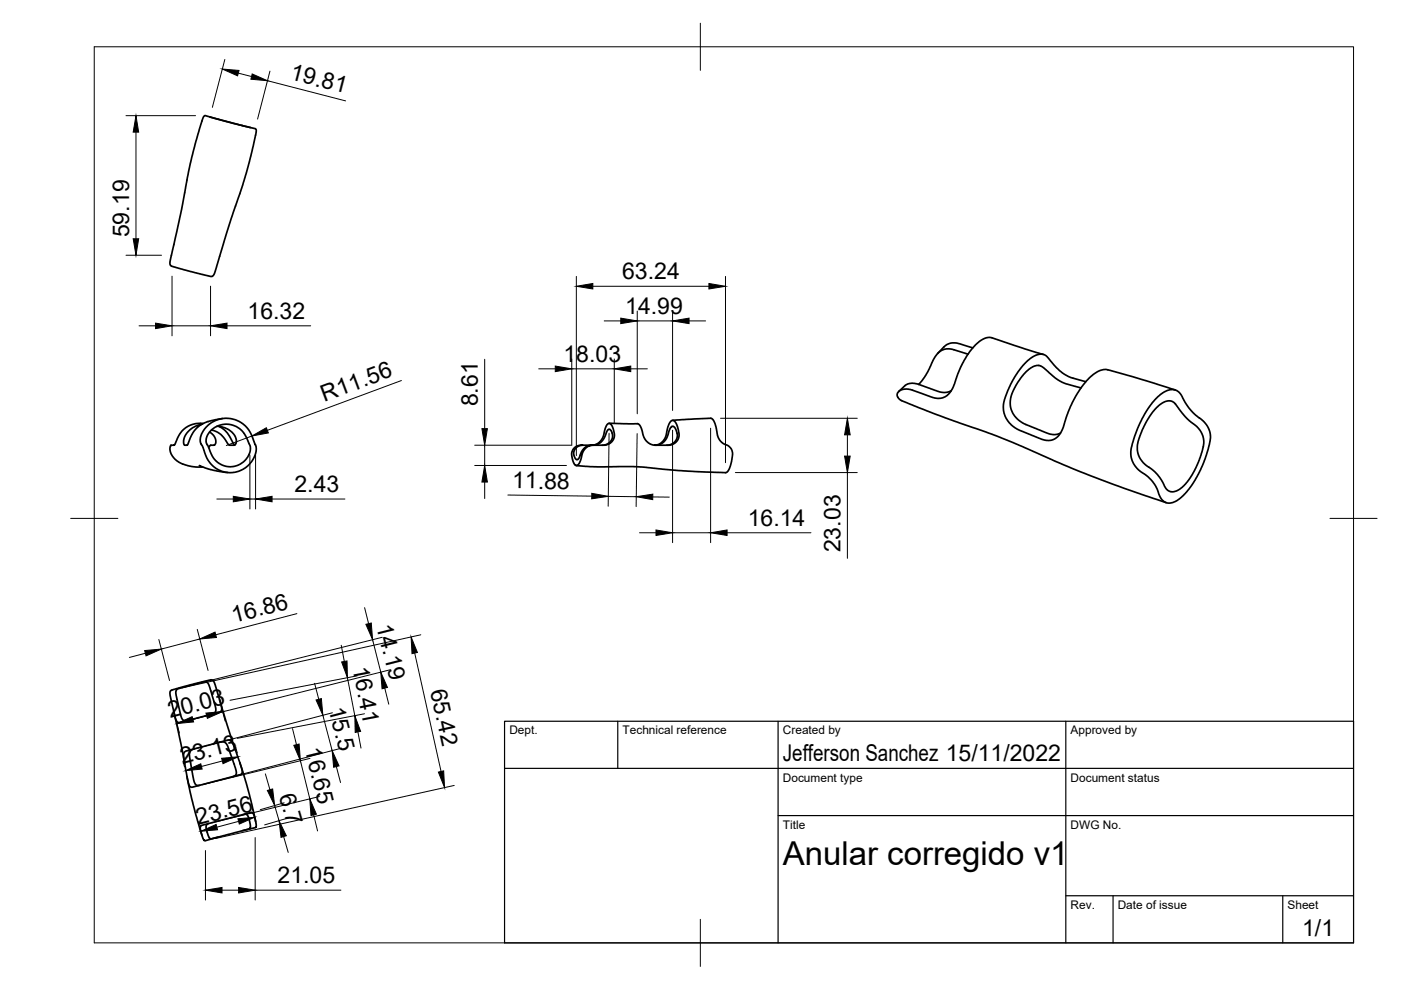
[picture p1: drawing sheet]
<svg xmlns="http://www.w3.org/2000/svg" width="297mm" height="210mm" viewBox="0 0 297 210" stroke-linecap="round" stroke-linejoin="round" font-family="sans-serif">
<!-- layer: Visible -->
<g fill="none" stroke="#000" stroke-width=".36">
<path d="M43.2 24.7l.3-.2 5.8 1.6 4.8 1.2 .2 .3-1.1 5.3-1.7 6.3-2.5 7.1-3.5 11.5-.2 .5-.4 .3-8.4-2.1-.3-.2-.2-.4 2.5-11.6 1.9-9.7 1.6-6.2zM44.5 24.8l8.6 2.3M205.2 75.1l-3.7-1.1h-1.1l-.8 .3-.6 .4-.7 .9-2 3.9-1.5 2M206.2 73.8l-3.2-1-1.3-.1-1.4 .7-1.5 1.5M221.2 75.1l-11-3.5-1.3 .1-1.1 .6-.9 .8-1.6 1.9-1.6 2.8-1.8 4.7-.8 1.1-.6 .5-1.1 .3h-1.2l-4.9-1.7-1-.2h-.7l-.9 .4-.4 .4-.1 .7 .7 .8 2 .9 7.5 2.9 10.8 3.8 18 7.7 8.9 3.4 9.1 3.1M42.3 98.7l2.4 .9 3.5 .6M43.1 89.8l-2.1 .1-1.8 .9-1.1 1.2-1.1 2.3-.7 .1-.3 .6 .2 1 .3 .6 .7 .8 .7 .6 .9 .4 1.7 .5 2.5 .1M43.6 90.7l1.5-1.3 2.2-.7h1.2l1.3 .3 1.7 .8 1.3 1.4 1.5 3.4-.1 1.5-.7 1.6-1.6 1.5-1.8 .9-2.1 .1-1-.3-1.2-.6-1-.8-.7-1-1.6-3.7 .1-1.4zM44.4 91.6l1.1 1 .3 1.2-.3 .6h-.9l-.3 .5M44.6 91.5l1.1-1 1.8-.5 1.7 .1 1.5 .7 1.2 1.3 1.1 2.4v1.1l-.5 1.4-1.3 1.3-1.5 .6h-1.7l-1.5-.6-.9-.8-.5-.7-1.4-2.9 .1-1.3zM46 90.4l1.8 .3 1.5 1 .5 .7 .3 .7v.7l-.3 .5h-1.3l-1.6-2.1-1-.7-1.1-.3M46.5 90.4l.9 .6 .8 .8 1.6 2.6"/>
<path d="M47.2 88.7l-3.3 .7-1.4 .7-1.5 1.6-1.2 2.6-.7 .1-.2-.5 .1-.8 .8-1.5 1.2-1 1.8-.7M121.7 95.1l.8-.6 1-.1-1.1 .3-.7 .9v1.1l.3 .6 .4 .2 .4-.4 .5-1.3 .7-.9 .9-.4 .8-.1-.9 .2-.9 .7-.4 .8-.6 1.9-.3 .6-.3 .1-.3-.1-.3-.4-.5-1.6 .1-.9zM123.5 94.4h1.9M125.5 94.4l1-.3 .9-.6 .4-.8 .8-2.5 .5-.4 .4 .1 .5 1 .3 1.3-.1 .7-.5 .8-.5 .4-.8 .3h-2.7M125.8 94.4l.9-.2 .7-.4 .6-.7 .8-1.9 .4-.2 .4 .3 .2 .6v1.2l-.8 .9-1.3 .4M129.2 89.8l6.1 .1 .7 .9 .6 2.1 1 1.1 1.2 .4h3.1l.6-.2 .8-.4 .6-1.1 .1-.7-.3-1.2-.7-1.5-.5-.2-.5 .5-.5 1.1-.3 1.8-.6 1-.9 .7-.8 .2M139.1 94.4l1-.2 .8-.7 .5-.7 .6-1.9 .3-.4 .5-.1 .3 .3 .4 1.1v1.2l-.3 .5-.6 .5-1.2 .4M142.6 89.1l8.1-.4 .3 .1 .6 1 .5 2.4 .4 1 .7 .7 1.4 .8 .6 .8 .1 .8-.2 1.4-.3 1.2-.5 1.1-.4 .2-4-.1-6-.3-8.6-.8h-8.6l-4.5-.3M194.8 81.5l-1.3-.2-1 .1-.5 .3-1.5 1.3M194.8 81.5l4.8 1.7h1.1l1-.4M229.2 82.2l-3.9-1.1-1.5-.9-2.7-2.4-.6-.3h-.7l-1.3 .5-1 .9-1.6 2.1-1.2 2-.5 1.9 .1 1.5 .5 1.3 1.1 1.3 1.3 .9 5.3 2.1 1.1 .2 1.3-.4M230.2 80.9l-3.2-.9-1.5-.8-1.4-1.1-2.1-2.5-.6-.4-.7-.1-1.2 .3-1 .6-1.5 1.4-1.6 2.1-1.2 2.1-1.1 2.7-.4 1.5 .1 1.3 .3 1.2 1.3 1.8 1.7 1.1 5.4 2.1 .9 .1 1.1-.3 .9-.6 .5-.8 2.1-5.6 1-1.9 1.4-2.2 1.1-1.4 1.4-1.3 1-.6 1.1-.3h.9l5.4 1.5 8.9 2.8"/>
<path d="M245.1 84.5l1.4-1.2 1-.5 1.1-.2 1 .3 .7 .6 1 1.9 1.3 1.7 2.5 2.1 .7 .8 .5 1.1 .3 1.1-.2 2.1-.9 2.9-1 2.5-1.1 2-1.3 1.9-1.3 1.5-1.4 1.1-1.2 .5-.9-.1-.9-.6-.6-1.1-.8-1.8-.5-.9-1.1-1.2-2.4-1.7-.7-1.1-.5-1.4v-1.1l.3-1.5 1.3-3.9 1.7-3.2zM245.2 86.4l.8-.7 1.2-.6 .9-.1 .7 .3 2.5 3.1 2.7 2.4 .7 .9 .4 1.1 .1 1.1-.3 1.7-.8 2.3-.9 2-1.1 1.8-1 1.2-1.2 .9-1 .5-1-.1-.6-.5-1-1.8-.9-1.3-3.2-2.7-.7-1-.3-1v-1.6l.9-2.8 1.5-3.1zM36.2 146.5l4.2-1.3 4.3-1.1 .3 .1 .4 .3 .3 .8 1.2 4.3 .1 1.1-.5 .3-8.7 2.2-.5-.6-.3-1-1-4.3zM36.9 150.9l2.3 11M41.3 158.7l-1 .6-.1 1.1 1 5.4 .4 .6 .7 .1M44.9 151.4l.7-.3 .2-.8-1.6-5.3-.3-.4h-.5l-2.1 .5-3.5 .9-.3 .2-.2 .4 .1 .9 1.1 4.6 .5 .7h.8M46.5 157.4l.8-.1 .4 .1 .7 1 1.7 5.2-.1 .7-.6 .3M46.6 148.4l3.3 10.7M49.9 159.1l.9 2.6M49.9 159.1l-.8-1.9-.3-.3h-.4l-9.1 2.4-.3 .4-.1 .9 1.1 5.7 .3 .5 .5 .1 10.2-2.7 .3-.2 .1-.4-.6-1.9M39.6 164.6l1 4.7 2.2 7.8M50.8 161.7l2.1 6.9 1.3 5.5"/>
<path d="M51.8 172.6l.6 .1 .3 .7 .4 1.8-.2 .6-8.3 2.1-.4-.7-.5-1.7 .1-.6 .4-.3M54.2 174.1l.1 .8-.1 .5-2.8 .7M54.2 174.1l-.4-1.4-.2-.4-.3-.1-10.3 2.7-.5 .3-.1 .3 .2 1 .5 1.4 .3 .3 2.8-.7"/>
</g>
<!-- layer: BORDER -->
<path d="M20 9.9h267v190h-267zM148.5 4.9v10M15 109.9h10M282 109.9h10M148.5 194.9v10" fill="none" stroke="#000" stroke-width=".21"/>
<!-- layer: TITLEBLOCK -->
<path d="M107 152.9h180v47h-180zM131 152.9v10M165 152.9v47M226 152.9v47M107 162.9h180M165 172.9h122M226 189.9h61M236 189.9v10M272 189.9v10" fill="none" stroke="#000" stroke-width=".25"/>
<!-- layer: FD_Dimensions -->
<g fill="none" stroke="#000" stroke-width=".21">
<path d="M47.7 12.6l-2.7 10.2M50.5 15.5l2.8 .7M56.7 17.1l16.6 4.3M57.2 15.1l-2.6 10.1M26.7 24.5h14.8M28.8 28v22.6M26.7 54.1h7.5M36.5 58.6v12.6M122.2 58.6v38M153.8 58.6v39.5M29.5 69.1h3.5M36.5 69.1h8.1"/>
<path d="M44.6 60.7v10.5M48.1 69.1h17.8M102.8 76.2v14.7M114.2 78.2h3.5M121.2 76.1v18.4M121.2 78.2h9M125.7 60.7h24.6M128.1 68h3.5M130.2 76.1v13.7M133.7 78.2h3.5M135.1 65.9v21.8M135.1 68h7.5"/>
<path d="M142.6 65.9v21.1M146.1 68h3.5M53 96.5v11.4M53.4 92.4l-5.4 2.1M54.2 96.5v11.4M85.1 80.7l-28.4 10.5M100.6 98.7h19.5M100.6 94.4h20.5M102.8 94.4v4.3M129.1 91.9l-.2 15.4M135.1 91.9l-.2 15.5M142.6 91.2v23.9"/>
<path d="M150.7 90.8v24.3M152.8 88.7h29M179.7 92.2v4.5M46 105.8h3.5M53 105.8h1.2M57.7 105.8h15.4M102.8 102.2v3.5M107.7 105l17.8 .2M129 105.2l5.9 .1M135.6 113h3.5M138.4 105.4h3.5M142.6 113h8.1"/>
<path d="M154.2 113h17.7M155.9 100.2h25.9M179.7 100.2v18.2M30.8 138.5l-3.4 .9M33.7 135.6l2.2 8.7M41.8 133.4l2.3 8.7M42.4 135.5l-8.2 2.1M62.9 130.1l-17.2 4.5M72.3 136.8l.7 3.4M77.3 128.8l.8 3.4M79 135.6l1.7 6.9M81 135.1l-42.5 10.7"/>
<path d="M87.9 138.5l5.6 25.1M89.2 134.6l-50.7 11.3M37.4 153l.6 2.4M43.8 151.8l-2.9 .7M47.1 150.4l.6 2.5M50 158.4l.3 1.3M62 154.5l.9 3.4M66.7 144.9l.9 3.4M68.5 151.7l1.9 7.4M70.5 151.1l-28.9 7.6M72.5 158.6l-29.6 7.8 22.8-5.6M73.7 143.7l1.5 8"/>
<path d="M75.7 143.3l-26.9 5.2M75.9 155.2l.6 3.4M77.3 151.3l-27 5.2M81.6 145.9l.8 3.4M82.8 142l-42.6 10.7M38.8 161.4l.3 1.2M42.1 174.2l.1 .6M47.1 161.3l-4.4 1.2M50.6 174.2l-4.6 1.2M53.4 171.3l.2 .5M54.1 177.6v13.2M56.3 164.1l.9 3.3"/>
<path d="M58.2 170.8l1 3.2M60.1 177.4l1 3.3M60.2 170.2l-5 1.5M61.2 173.4l-5.1 1.5M63.7 161.3l2 8.1M66.5 172.8l.8 3.4M67.7 168.9l-22.8 5.6M71.3 162.5l.9 3.4M96.3 166.5l-50.7 11.3M43.6 180.3v10.5M47.1 188.7h3.5M54.1 188.7h18.2"/>
</g>
<g fill="#000" stroke="#000" stroke-width=".21">
<path d="M47.1 14.6l3.6 .3-.3 1.2zM53.5 15.7l3.2 1.4-3.5-.3zM28.8 24.5l.6 3.5h-1.2zM28.2 50.6h1.2l-.6 3.5zM33 68.5l3.5 .6-3.5 .6zM44.6 69.1l3.5-.6v1.2zM117.7 77.6l3.5 .6-3.5 .6zM122.2 60.7l3.5-.6v1.2zM131.6 67.5l3.5 .5-3.5 .6zM130.2 78.2l3.5-.6v1.2zM142.6 68l3.5-.5v1.1zM150.3 60.1l3.5 .6-3.5 .6z"/>
<path d="M53.4 92.4l3.1-1.7 .4 1.1zM102.2 90.9h1.1l-.5 3.5zM179.7 88.7l.6 3.5h-1.2zM179.1 96.7h1.2l-.6 3.5zM49.5 105.2l3.5 .6-3.5 .6zM54.2 105.8l3.5-.6v1.2zM102.8 98.7l.5 3.5h-1.1zM125.5 104.6l3.5 .6-3.5 .6zM134.9 105.3l3.5-.5v1.1zM139.1 112.4l3.5 .6-3.5 .5zM150.7 113l3.5-.6v1.1zM30.7 137.9l3.5-.3-3.2 1.5z"/>
<path d="M42.4 135.5l3.2-1.5 .3 1.2zM77.6 132.4l1.1-.3 .3 3.5zM87.2 135.1l1.3 3.2-1.1 .3zM37.5 153.4l3.2-1.5 .3 1.2zM43.7 151.2l3.5-.3-3.2 1.4zM62.3 158l1.1-.3 .3 3.6zM67 148.4l1.1-.3 .4 3.6zM72.4 140.3l1.2-.2 .1 3.6zM75.2 151.7l1.3 3.4-1.2 .2zM80.7 142.5l1.4 3.2-1.1 .3zM39.3 163.4l3.3-1.5 .3 1.2zM42.6 176.2l3.2-1.4 .3 1.1z"/>
<path d="M47 160.8l3.5-.3-3.2 1.4zM50.4 173.6l3.6-.3-3.3 1.4zM56.7 167.6l1.1-.3 .4 3.5zM59.2 174l1.5 3.2-1.1 .3zM65.7 169.4l1.4 3.2-1.2 .3zM70.4 159.1l1.5 3.3-1.2 .3zM92.9 163.7l1.2-.3 .2 3.6zM43.6 188.7l3.5-.5v1.1zM50.6 188.2l3.5 .5-3.5 .6z"/>
</g>
<text font-size="7" x="166" y="183.4">Anular corregido v1</text>
<g font-size="4.9">
<text x="61.3" y="16.8" transform="rotate(14 61.3 16.8)">19.81</text>
<text x="27.4" y="50.3" transform="rotate(-90 27.4 50.3)">59.19</text>
<text x="131.9" y="59.2">63.24</text>
<text x="52.5" y="67.6">16.32</text>
<text x="132.6" y="66.6">14.99</text>
<text x="119.5" y="76.7">18.03</text>
<text x="68.7" y="85.2" transform="rotate(-20 68.7 85.2)">R11.56</text>
<text x="101.3" y="86.2" transform="rotate(-90 101.3 86.2)">8.61</text>
<text x="62.4" y="104.3">2.43</text>
<text x="108.6" y="103.5" transform="rotate(1 108.6 103.5)">11.88</text>
<text x="158.5" y="111.5">16.14</text>
<text x="178.2" y="117.1" transform="rotate(-90 178.2 117.1)">23.03</text>
<text x="49.6" y="132.1" transform="rotate(-15 49.6 132.1)">16.86</text>
<text x="79.8" y="132.6" transform="rotate(76 79.8 132.6)">14.19</text>
<text x="74.8" y="141.6" transform="rotate(79 74.8 141.6)">16.41</text>
<text x="91.2" y="146.5" transform="rotate(77 91.2 146.5)">65.42</text>
<text x="36.1" y="152.3" transform="rotate(-15 36.1 152.3)">20.03</text>
<text x="69.6" y="150.3" transform="rotate(75 69.6 150.3)">15.5</text>
<text x="64.6" y="158.9" transform="rotate(76 64.6 158.9)">16.65</text>
<text x="166" y="161.4">Jefferson Sanchez 15/11/2022</text>
<text x="38.7" y="162" transform="rotate(-15 38.7 162)">23.13</text>
<text x="59.1" y="168.8" transform="rotate(74 59.1 168.8)">6.7</text>
<text x="42" y="174.9" transform="rotate(-15 42 174.9)">23.56</text>
<text x="58.8" y="187.3">21.05</text>
<text x="276.1" y="198.6">1/1</text>
</g>
<g font-size="2.5">
<text x="108" y="155.7">Dept.</text>
<text x="132" y="155.7">Technical reference</text>
<text x="166" y="155.7">Created by</text>
<text x="227" y="155.7">Approved by</text>
<text x="166" y="165.7">Document type</text>
<text x="227" y="165.7">Document status</text>
<text x="166" y="175.7">Title</text>
<text x="227" y="175.7">DWG No.</text>
<text x="227" y="192.7">Rev.</text>
<text x="237" y="192.7">Date of issue</text>
<text x="273" y="192.7">Sheet</text>
</g>
</svg>
